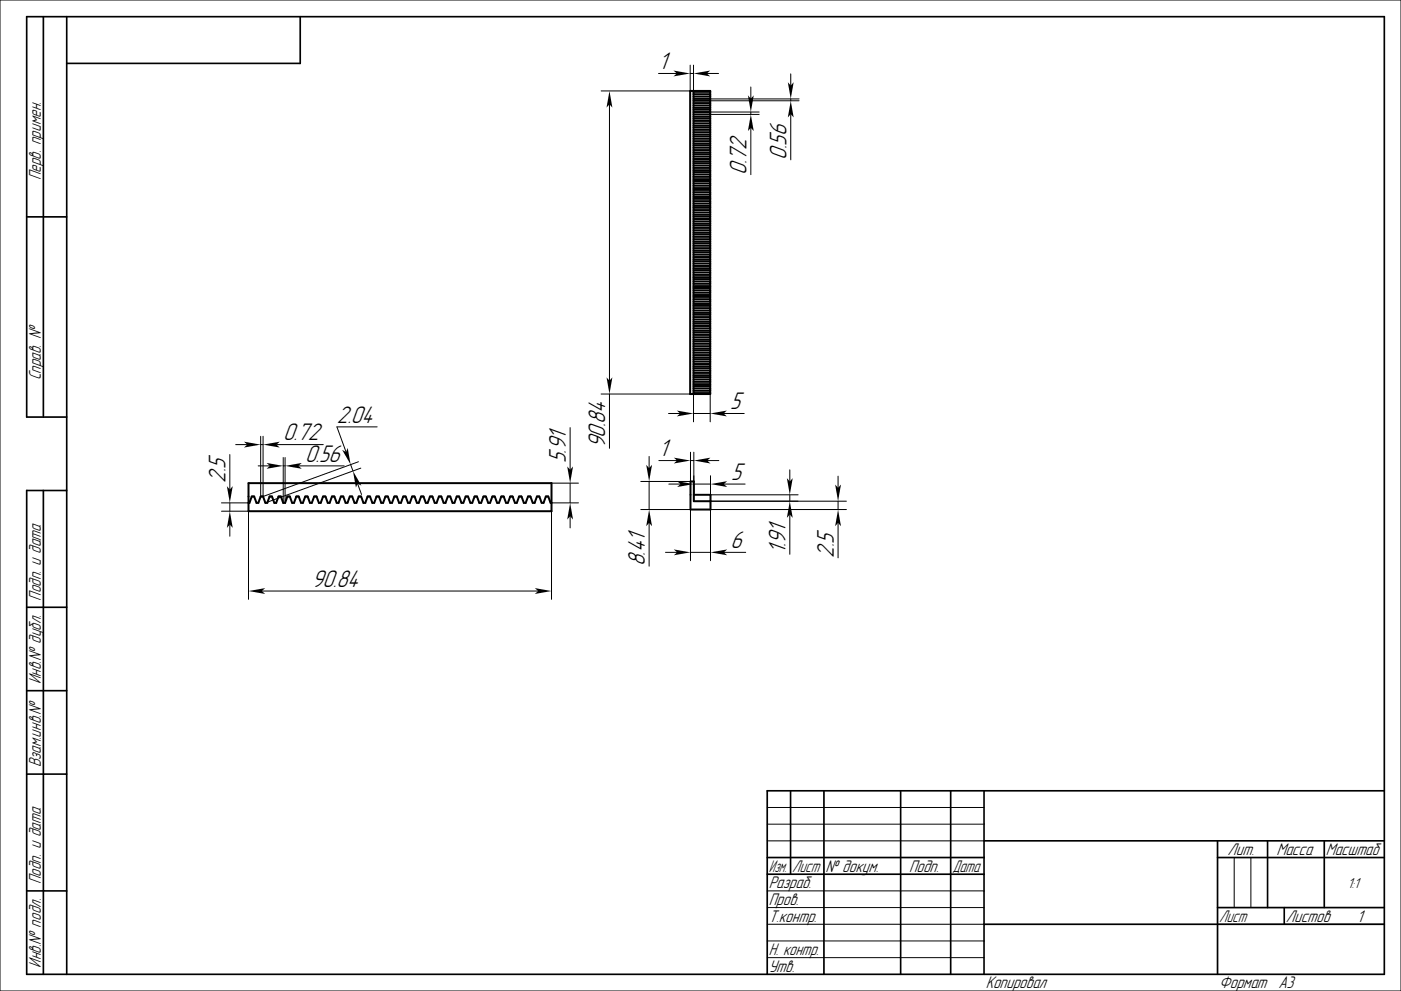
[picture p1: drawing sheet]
<svg xmlns="http://www.w3.org/2000/svg" width="420mm" height="297mm" viewBox="0 0 420 297" stroke-linecap="round" stroke-linejoin="round" font-family="sans-serif">
<g fill="none" stroke="#000" stroke-width=".3">
<path d="M0 0h420v297h-420zM206.9 19.5v7.8h-26.7M207.9 19.5v7.8M182.7 31.3v82.8M197.4 22h5.5M206.9 22h1M211.9 22h3.5M212.9 34.3h14.7M212.9 33.6h14.7M212.9 29.6h26.7M212.9 30.2h26.7M225.1 26.1v3.5"/>
<path d="M225.1 33.6v.7M225.1 38.3v14M237.1 22.1v3.5M237.1 29.6v.6M237.1 34.2v13.7M180.2 118.1h26.7M182.7 118.1v16.3M207.9 118.1v8.3M212.9 118.1v8.3M68.9 136.2v10.5M70.6 133.3h3.5M77.4 139.6h3.5"/>
<path d="M78.1 133.3h.8M78.1 130.8v18M78.9 130.8v18l28.6-10.4M82.9 133.3h14M84.9 139.6h.6M84.9 137.1v13.6M85.5 137.1v13.6M89.5 139.6h13.7M105.1 139.2l.7 2M113.1 127.9h-12.1l2.8 7.6M170.9 128.2v12.6M194.6 136.8v3.5"/>
<path d="M197.5 138h5.5M200.4 123.9h3.5M207 135.5v8.8h-14.9M207 138h1M207.9 123.9h5M208 135.5v12.8M212 138h3.5M216.9 123.9h6.2M66.4 153.2h8.1v26.4M66.4 150.7h8.1M68.9 150.7v2.5M68.9 157.2v3.5"/>
<path d="M107.2 144.9l1.2 3.3M108.2 140.3l-28.6 10.4M165.3 153.2v26.4M165.3 150.7h8.1M165.3 144.8h8.1M170.9 144.8v5.9M170.9 154.7v3.5M192.1 152.7h14.9v15.3M194.6 144.3v8.4M194.6 156.7v13M200.5 145.1h3.5M208 145.1h5"/>
<path d="M213 142.6v5.7h26.3M213 150.2h40.7M217 145.1h6.4M236.8 140.8v3.5M236.8 148.3v1.9M236.8 154.2v11.9M251.2 142.7v3.5M251.2 150.2v2.5M251.2 156.7v10.5M253.7 152.7h-40.7v15.3M78.5 177.1h82.8M199.5 165.5h3.5"/>
<path d="M207 165.5h6M217 165.5h6.6M230 252h65M230 242h65M230 247h65M370 257v15M375 257v15M230 277h65M230 267h65M230 272h65M365 277h50M230 282h65"/>
<path d="M230 287h65"/>
</g>
<g fill="none" stroke="#000" stroke-width=".5">
<path d="M13 5v120M20 5v287M90 5v14h-70M8 65h12M20 125h-12v-120h407v287h-407v-145h12M13 147v145M8 182h12M8 207h12M8 232h12M237 237v25M247 237v55M270 237v55"/>
<path d="M285 237v55M295 237v55M415 237h-185v55M230 257h65M295 252h120M365 257h50M365 252v40M380 252v20M397 252v20M8 267h12M230 262h65M295 277h120"/>
<path d="M365 272h50M385 272v5"/>
</g>
<g fill="none" stroke="#000" stroke-width=".6">
<path d="M206.9 27.3h6v90.8h-6zM207.9 29.6h5M207.9 27.5h5M207.9 28.9h5M207.9 28.2h5M207.9 32.3h5M207.9 30.2h5M207.9 30.9h5M207.9 31.6h5M207.9 32.9h5M207.9 35h5M207.9 34.3h5"/>
<path d="M207.9 33.6h5M207.9 35.5h5M207.9 37.7h5M207.9 36.2h5M207.9 37h5M207.9 38.2h5M207.9 38.9h5M207.9 39.6h5M207.9 27.3v90.8M207.9 40.3h5M207.9 43h5M207.9 40.9h5"/>
<path d="M207.9 41.6h5M207.9 42.3h5M207.9 43.6h5M207.9 45.7h5M207.9 44.3h5M207.9 45h5M207.9 48.3h5M207.9 46.2h5M207.9 46.9h5M207.9 47.6h5M207.9 48.9h5M207.9 51h5"/>
<path d="M207.9 49.6h5M207.9 50.3h5M207.9 53.7h5M207.9 51.6h5M207.9 53h5M207.9 52.3h5M207.9 56.4h5M207.9 54.3h5M207.9 55.7h5M207.9 54.9h5M207.9 59h5M207.9 56.9h5"/>
<path d="M207.9 57.6h5M207.9 58.3h5M207.9 59.6h5M207.9 61.7h5M207.9 60.3h5M207.9 61h5M207.9 62.3h5M207.9 64.4h5M207.9 63.7h5M207.9 63h5M207.9 67h5M207.9 64.9h5"/>
<path d="M207.9 65.6h5M207.9 66.4h5M207.9 67.6h5M207.9 69.7h5M207.9 69h5M207.9 68.3h5M207.9 72.4h5M207.9 70.3h5M207.9 71.7h5M207.9 71h5M207.9 73h5M207.9 75.1h5"/>
<path d="M207.9 73.6h5M207.9 74.4h5M207.9 75.6h5M207.9 77.7h5M207.9 77h5M207.9 76.3h5M207.9 78.3h5M207.9 79h5M207.9 79.7h5M207.9 80.4h5M207.9 83.1h5M207.9 81h5"/>
<path d="M207.9 81.7h5M207.9 82.4h5M207.9 83.6h5M207.9 85.7h5M207.9 84.3h5M207.9 85.1h5M207.9 88.4h5M207.9 86.3h5M207.9 87.7h5M207.9 87h5M207.9 91.1h5M207.9 89h5"/>
<path d="M207.9 90.4h5M207.9 89.7h5M207.9 91.7h5M207.9 93.8h5M207.9 92.4h5M207.9 93.1h5M207.9 96.4h5M207.9 94.3h5M207.9 95h5M207.9 95.7h5M207.9 97h5M207.9 99.1h5"/>
<path d="M207.9 98.4h5M207.9 97.7h5M207.9 99.7h5M207.9 101.8h5M207.9 101.1h5M207.9 100.4h5M207.9 102.3h5M207.9 104.5h5M207.9 103h5M207.9 103.8h5M207.9 107.1h5M207.9 105h5"/>
<path d="M207.9 106.4h5M207.9 105.7h5M207.9 109.8h5M207.9 107.7h5M207.9 109.1h5M207.9 108.4h5M207.9 112.5h5M207.9 110.4h5M207.9 111.8h5M207.9 111.1h5M207.9 113h5M207.9 115.1h5"/>
<path d="M207.9 114.4h5M207.9 113.7h5M207.9 117.8h5M207.9 115.7h5M207.9 117.1h5M207.9 116.4h5M74.5 150.7h.3l.7-1.9h.7l.7 1.9h.6l.6-1.9h.8l.7 1.9h.5l.7-1.9h.7l.7 1.9h.6l.7-1.9h.7l.7 1.9h.6l.7-1.9h.7l.7 1.9h.5l.7-1.9h.8l.6 1.9h.6l.7-1.9h.7l.7 1.9h.6l.7-1.9h.7l.7 1.9h.6l.6-1.9h.8l.7 1.9h.5l.7-1.9h.7l.7 1.9h.6l.7-1.9h.7l.7 1.9h.6l.7-1.9h.7l.7 1.9h.5l.7-1.9h.8l.6 1.9h.6l.7-1.9h.7l.7 1.9h.6l.7-1.9h.7l.7 1.9h.6l.7-1.9h.7l.7 1.9h.5l.7-1.9h.7l.7 1.9h.6l.7-1.9h.7l.7 1.9h.6l.7-1.9h.7l.7 1.9h.5l.7-1.9h.8l.7 1.9h.5l.7-1.9h.7l.7 1.9h.6l.7-1.9h.7l.7 1.9h.6l.7-1.9h.7l.7 1.9h.5l.7-1.9h.7l.7 1.9h.6l.7-1.9h.7l.7 1.9h.6l.7-1.9h.7l.7 1.9h.5l.7-1.9h.8l.7 1.9h.5l.7-1.9h.7l.7 1.9h.6l.7-1.9h.7l.7 1.9h.6l.7-1.9h.7l.7 1.9h.5l.7-1.9h.7l.7 1.9h.6l.7-1.9h.7l.7 1.9h.6l.7-1.9h.7l.7 1.9h.5l.7-1.9h.8l.7 1.9h.2M74.5 144.8h90.8v8.4h-90.8zM208 148.3h5v4.4h-6v-8.4h1v5.9h5"/>
</g>
<g fill="#000">
<path d="M182.7 27.3l.9 5-.9-1-.9 1z" fill-rule="evenodd"/>
<path d="M201.9 21.1l5 .9-5 .9 1-.9z" fill-rule="evenodd"/>
<path d="M207.9 22l5-.9-1 .9 1 .9z" fill-rule="evenodd"/>
<path d="M224.2 28.6l.9 1 .9-1-.9 5z" fill-rule="evenodd"/>
<path d="M225.1 34.3l.9 5-.9-1-.9 1z" fill-rule="evenodd"/>
<path d="M236.2 24.6l.9 1 .8-1-.8 5z" fill-rule="evenodd"/>
<path d="M237.1 30.2l.8 5-.8-1-.9 1z" fill-rule="evenodd"/>
<path d="M181.8 113.1l.9 1 .9-1-.9 5z" fill-rule="evenodd"/>
<path d="M73.1 132.4l5 .9-5 .8 1-.8z" fill-rule="evenodd"/>
<path d="M78.9 133.3l5-.9-1 .9 1 .8z" fill-rule="evenodd"/>
<path d="M85.5 139.6l5-.9-1 .9 1 .9z" fill-rule="evenodd"/>
<path d="M102.6 134.8l1.2 .7 .4-1.3 .9 5z" fill-rule="evenodd"/>
<path d="M170 139.8l.9 1 .9-1-.9 5z" fill-rule="evenodd"/>
<path d="M193.7 139.3l.9 1 .9-1-.9 5z" fill-rule="evenodd"/>
<path d="M202 137.2l5 .8-5 .9 1-.9z" fill-rule="evenodd"/>
<path d="M202.9 123l5 .9-5 .9 1-.9z" fill-rule="evenodd"/>
<path d="M208 138l5-.8-1 .8 1 .9z" fill-rule="evenodd"/>
<path d="M212.9 123.9l5-.9-1 .9 1 .9z" fill-rule="evenodd"/>
<path d="M68 145.7l.9 1 .9-1-.9 5z" fill-rule="evenodd"/>
<path d="M68.9 153.2l.9 5-.9-1-.9 1z" fill-rule="evenodd"/>
<path d="M79.9 138.7l5 .9-5 .9 1-.9z" fill-rule="evenodd"/>
<path d="M105.8 141.2l2.5 4.4-1.1-.7-.5 1.3z" fill-rule="evenodd"/>
<path d="M170.9 150.7l.9 5-.9-1-.9 1z" fill-rule="evenodd"/>
<path d="M194.6 152.7l.9 5-.9-1-.9 1z" fill-rule="evenodd"/>
<path d="M203 144.2l5 .9-5 .9 1-.9z" fill-rule="evenodd"/>
<path d="M213 145.1l5-.9-1 .9 1 .9z" fill-rule="evenodd"/>
<path d="M235.9 143.3l.9 1 .8-1-.8 5z" fill-rule="evenodd"/>
<path d="M236.8 150.2l.8 5-.8-1-.9 1z" fill-rule="evenodd"/>
<path d="M250.4 145.2l.8 1 .9-1-.9 5z" fill-rule="evenodd"/>
<path d="M251.2 152.7l.9 5-.9-1-.8 1z" fill-rule="evenodd"/>
<path d="M74.5 177.1l5-.8-1 .8 1 .9z" fill-rule="evenodd"/>
<path d="M160.3 176.3l5 .8-5 .9 1-.9z" fill-rule="evenodd"/>
<path d="M202 164.7l5 .8-5 .9 1-.9z" fill-rule="evenodd"/>
<path d="M213 165.5l5-.8-1 .8 1 .9z" fill-rule="evenodd"/>
</g>
<g font-size="6.7">
<text x="197.4" y="20.8">1</text>
<text x="235.8" y="47.9" transform="rotate(-90 235.8 47.9)">0.56</text>
<text x="223.8" y="52.3" transform="rotate(-90 223.8 52.3)">0.72</text>
<text x="218.9" y="122.7">5</text>
<text x="101" y="126.7">2.04</text>
<text x="84.9" y="132">0.72</text>
<text x="181.5" y="134.4" transform="rotate(-90 181.5 134.4)">90.84</text>
<text x="197.5" y="136.8">1</text>
<text x="91.5" y="138.4">0.56</text>
<text x="169.7" y="138.8" transform="rotate(-90 169.7 138.8)">5.91</text>
<text x="219.2" y="143.8">5</text>
<text x="67.6" y="144.7" transform="rotate(-90 67.6 144.7)">2.5</text>
<text x="219" y="164.3">6</text>
<text x="235.5" y="166.1" transform="rotate(-90 235.5 166.1)">1.91</text>
<text x="250" y="167.2" transform="rotate(-90 250 167.2)">2.5</text>
<text x="193.3" y="169.7" transform="rotate(-90 193.3 169.7)">8.41</text>
<text x="93.5" y="175.9">90.84</text>
</g>
<g font-size="4.7">
<text x="12.2" y="54" transform="rotate(-90 12.2 54)">Перв. примен.</text>
<text x="12.2" y="114" transform="rotate(-90 12.2 114)">Справ. №</text>
<text x="12.2" y="180" transform="rotate(-90 12.2 180)">Подп. и дата</text>
<text x="12.2" y="205" transform="rotate(-90 12.2 205)">Инв.№ дубл.</text>
<text x="12.2" y="230" transform="rotate(-90 12.2 230)">Взам.инв.№</text>
<text x="368" y="256.2">Лит.</text>
<text x="382.7" y="256.2">Масса</text>
<text x="397.5" y="256.2">Масштаб</text>
<text x="230.5" y="261.3">Изм.</text>
<text x="237.5" y="261.3">Лист</text>
<text x="247.5" y="261.3">№ докум.</text>
<text x="272.5" y="261.3">Подп.</text>
<text x="285.5" y="261.3">Дата</text>
<text x="12.2" y="265" transform="rotate(-90 12.2 265)">Подп. и дата</text>
<text x="230.5" y="266.3">Разраб.</text>
<text x="230.5" y="271.3">Пров.</text>
<text x="230.5" y="276.3">Т.контр.</text>
<text x="365.5" y="276.2">Лист</text>
<text x="385.5" y="276.2">Листов</text>
<text x="406.8" y="276.3">1</text>
<text x="230.5" y="286.3">Н. контр.</text>
<text x="12.2" y="290" transform="rotate(-90 12.2 290)">Инв.№ подл.</text>
<text x="230.5" y="291.3">Утв.</text>
<text x="295.5" y="296.3">Копировал</text>
<text x="365.5" y="296.3">Формат</text>
<text x="383.2" y="296.3">A3</text>
</g>
<text font-size="4" x="404" y="266">1:1</text>
</svg>
